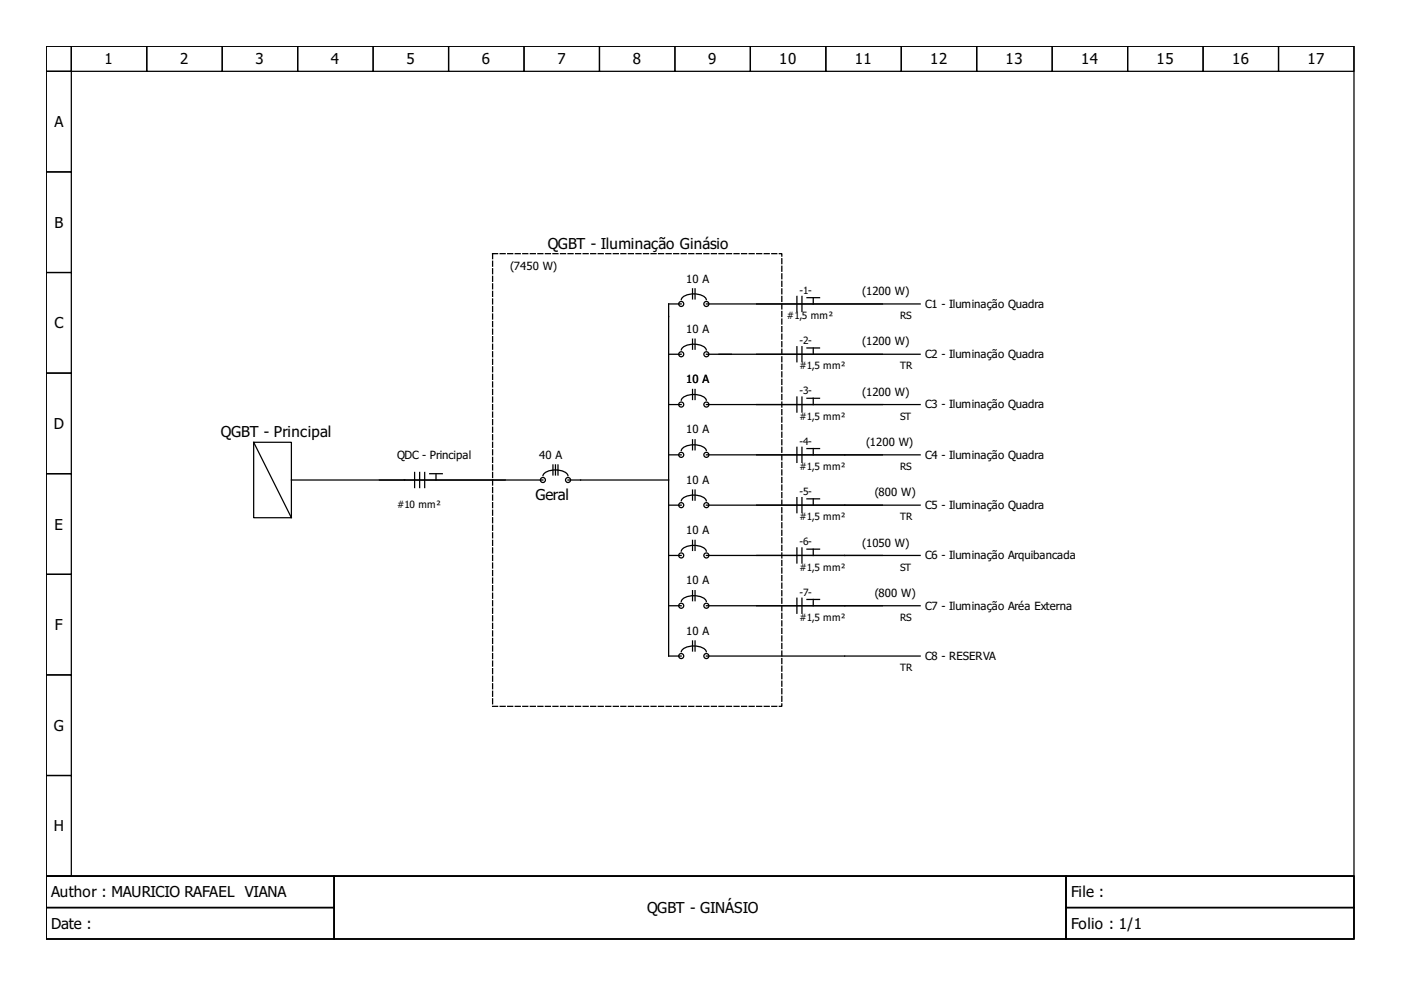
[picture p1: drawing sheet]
<svg xmlns="http://www.w3.org/2000/svg" width="297mm" height="210mm" viewBox="0 0 297 210" stroke-linecap="round" stroke-linejoin="round" font-family="sans-serif">
<g fill="none" stroke="#000" stroke-width=".27">
<path d="M9.8 9.8h277.3v176h-277.3zM9.8 9.8h5.3v5.3h-5.3zM9.8 15.1h5.3v21.4h-5.3zM15.1 9.8h16v5.3h-16zM31.1 9.8h16v5.3h-16zM47.1 9.8h16v5.3h-16zM63.1 9.8h16v5.3h-16zM79.1 9.8h16v5.3h-16zM95.1 9.8h16v5.3h-16zM111.1 9.8h16v5.3h-16zM127.1 9.8h16v5.3h-16zM143.1 9.8h16v5.3h-16z"/>
<path d="M159.1 9.8h16v5.3h-16zM175.1 9.8h16v5.3h-16zM191.1 9.8h16v5.3h-16zM207.1 9.8h16v5.3h-16zM223.1 9.8h16v5.3h-16zM239.1 9.8h16v5.3h-16zM255.1 9.8h16v5.3h-16zM271.1 9.8h16v5.3h-16zM9.8 36.5h5.3v21.3h-5.3zM9.8 57.8h5.3v21.3h-5.3zM9.8 79.1h5.3v21.3h-5.3zM141.8 75.1h2.6"/>
<path d="M144.4 64.4h-2.6v74.7h2.6M144.4 63.5a2.61 2.61 0 0 1 2.7-1.2 2.57 2.57 0 0 1 2.7 1.2M144.4 74.2a2.61 2.61 0 0 1 2.7-1.2 2.57 2.57 0 0 1 2.7 1.2M146.8 61.2v2.2M146.8 71.9v2.1M147.4 61.2v2.2M147.4 71.9v2.1M149.8 75.1h45.3M149.8 64.4h45.3M169 62.8v3.2M169 73.5v3.2M170 62.8v3.2"/>
<path d="M170 73.5v3.2M171.1 63.1h2.7M171.1 73.8h2.7M172.4 63.1v1.3M172.4 73.8v1.3M53.8 93.8h8v16h-8zM53.8 93.8l8 16M117.2 98.6v2.1M117.8 98.6v2.1M118.3 98.6v2.1M141.8 85.8h2.6M141.8 96.4h2.6"/>
<path d="M144.4 84.8a2.61 2.61 0 0 1 2.7-1.2 2.57 2.57 0 0 1 2.7 1.3M144.4 95.5a2.61 2.61 0 0 1 2.7-1.2 2.57 2.57 0 0 1 2.7 1.2M146.8 82.6v2.1M146.8 93.2v2.2M147.4 82.6v2.1M147.4 93.2v2.2M149.8 85.8h45.3M149.8 96.4h45.3M169 84.2v3.2M169 94.8v3.2M170 84.2v3.2M170 94.8v3.2"/>
<path d="M171.1 84.4h2.7M171.1 95.1h2.7M172.4 84.4v1.4M172.4 95.1v1.3M9.8 100.4h5.3v21.4h-5.3zM61.8 101.8h53.3M87.9 100.2v3.2M89 100.2v3.2M90 100.2v3.2M91.1 100.4h2.7M92.4 100.4v1.4M115.1 100.8a2.61 2.61 0 0 1 2.7-1.2 2.57 2.57 0 0 1 2.6 1.3"/>
<path d="M120.4 101.8h21.4M141.8 107.1h2.6M141.8 117.8h2.6M144.4 106.2a2.61 2.61 0 0 1 2.7-1.2 2.57 2.57 0 0 1 2.7 1.2M144.4 116.8a2.61 2.61 0 0 1 2.7-1.2 2.57 2.57 0 0 1 2.7 1.3M146.8 103.9v2.1M146.8 114.6v2.1M147.4 103.9v2.1M147.4 114.6v2.1M149.8 107.1h45.3M149.8 117.8h45.3M169 105.5v3.2"/>
<path d="M169 116.2v3.2M170 105.5v3.2M170 116.2v3.2M171.1 105.8h2.7M171.1 116.4h2.7M172.4 105.8v1.3M172.4 116.4v1.4M9.8 121.8h5.3v21.3h-5.3zM141.8 128.4h2.6M144.4 127.5a2.61 2.61 0 0 1 2.7-1.2 2.57 2.57 0 0 1 2.7 1.2M144.4 138.2a2.61 2.61 0 0 1 2.7-1.2 2.57 2.57 0 0 1 2.7 1.2M146.8 125.2v2.2"/>
<path d="M146.8 135.9v2.1M147.4 125.2v2.2M147.4 135.9v2.1M149.8 139.1h45.3M149.8 128.4h45.3M169 126.8v3.2M170 126.8v3.2M171.1 127.1h2.7M172.4 127.1v1.3M9.8 143.1h5.3v21.3h-5.3zM9.8 164.4h5.3v21.4h-5.3zM9.8 185.8h277.3v13.3h-277.3z"/>
<path d="M9.8 185.8h61v6.6h-61zM9.8 192.4h61v6.7h-61zM70.8 185.8h155.2v13.3h-155.2zM226 185.8h61.1v6.6h-61.1zM226 192.4h61.1v6.7h-61.1z"/>
<circle cx="144.4" cy="64.4" r=".53"/>
<circle cx="144.4" cy="75.1" r=".53"/>
<circle cx="149.8" cy="75.1" r=".53"/>
<circle cx="149.8" cy="64.4" r=".53"/>
<circle cx="144.4" cy="96.4" r=".53"/>
<circle cx="144.4" cy="85.8" r=".53"/>
<circle cx="149.8" cy="96.4" r=".53"/>
<circle cx="149.8" cy="85.8" r=".53"/>
<circle cx="115.1" cy="101.8" r=".53"/>
<circle cx="120.4" cy="101.8" r=".53"/>
<circle cx="144.4" cy="107.1" r=".53"/>
<circle cx="144.4" cy="117.8" r=".53"/>
<circle cx="149.8" cy="107.1" r=".53"/>
<circle cx="149.8" cy="117.8" r=".53"/>
<circle cx="144.4" cy="139.1" r=".53"/>
<circle cx="144.4" cy="128.4" r=".53"/>
<circle cx="149.8" cy="139.1" r=".53"/>
<circle cx="149.8" cy="128.4" r=".53"/>
</g>
<path d="M104.4 53.8h61.4v96h-61.4z" fill="none" stroke="#000" stroke-width=".27" stroke-dasharray="1.1 .5"/>
<g font-size="3.2">
<text x="22.2" y="13.7">1</text>
<text x="38.2" y="13.7">2</text>
<text x="54.2" y="13.7">3</text>
<text x="70.2" y="13.7">4</text>
<text x="86.2" y="13.7">5</text>
<text x="102.2" y="13.7">6</text>
<text x="118.2" y="13.7">7</text>
<text x="134.2" y="13.7">8</text>
<text x="150.2" y="13.7">9</text>
<text x="165.2" y="13.7">10</text>
<text x="181.2" y="13.7">11</text>
<text x="197.2" y="13.7">12</text>
<text x="213.2" y="13.7">13</text>
<text x="229.2" y="13.7">14</text>
<text x="245.2" y="13.7">15</text>
<text x="261.2" y="13.7">16</text>
<text x="277.2" y="13.7">17</text>
<text x="11.5" y="27">A</text>
<text x="11.5" y="48.3">B</text>
<text x="116.2" y="52.7">QGBT - Iluminação Ginásio</text>
<text x="11.5" y="69.6">C</text>
<text x="11.4" y="91">D</text>
<text x="46.8" y="92.7">QGBT - Principal</text>
<text x="113.5" y="106">Geral</text>
<text x="11.5" y="112.3">E</text>
<text x="11.7" y="133.6">F</text>
<text x="11.4" y="155">G</text>
<text x="11.4" y="176.3">H</text>
<text x="10.9" y="190.3">Author : MAURICIO RAFAEL VIANA</text>
<text x="227.1" y="190.3">File :</text>
<text x="10.9" y="197">Date :</text>
<text x="137.2" y="193.6">QGBT - GINÁSIO</text>
<text x="227.1" y="197">Folio : 1/1</text>
</g>
<g font-size="2.4">
<text x="108.2" y="57.2">(7450 W)</text>
<text x="145.5" y="59.9">10 A</text>
<text x="182.8" y="62.6">(1200 W)</text>
<text x="196.2" y="65.2">C1 - Iluminação Quadra</text>
<text x="145.5" y="70.6">10 A</text>
<text x="182.8" y="73.2">(1200 W)</text>
<text x="196.2" y="75.9">C2 - Iluminação Quadra</text>
<text x="145.5" y="81.2">10 A</text>
<text x="182.8" y="83.9">(1200 W)</text>
<text x="196.2" y="86.6">C3 - Iluminação Quadra</text>
<text x="145.5" y="91.9">10 A</text>
<text x="183.6" y="94.6">(1200 W)</text>
<text x="84.2" y="97.2">QDC - Principal</text>
<text x="114.3" y="97.2">40 A</text>
<text x="196.2" y="97.2">C4 - Iluminação Quadra</text>
<text x="145.5" y="102.6">10 A</text>
<text x="185.5" y="105.2">(800 W)</text>
<text x="196.2" y="107.9">C5 - Iluminação Quadra</text>
<text x="145.5" y="113.2">10 A</text>
<text x="182.8" y="115.9">(1050 W)</text>
<text x="196.2" y="118.6">C6 - Iluminação Arquibancada</text>
<text x="145.5" y="123.9">10 A</text>
<text x="185.5" y="126.6">(800 W)</text>
<text x="196.2" y="129.2">C7 - Iluminação Aréa Externa</text>
<text x="145.5" y="134.6">10 A</text>
<text x="196.2" y="139.9">C8 - RESERVA</text>
</g>
<g font-size="2.1">
<text x="169.5" y="62.3">-1-</text>
<text x="166.8" y="67.6">#1,5 mm²</text>
<text x="190.8" y="67.6">RS</text>
<text x="169.5" y="73">-2-</text>
<text x="169.5" y="83.6">-3-</text>
<text x="169.5" y="78.3">#1,5 mm²</text>
<text x="190.8" y="78.3">TR</text>
<text x="169.5" y="89">#1,5 mm²</text>
<text x="190.8" y="89">ST</text>
<text x="169.5" y="94.3">-4-</text>
<text x="169.5" y="99.6">#1,5 mm²</text>
<text x="190.8" y="99.6">RS</text>
<text x="84.2" y="107.6">#10 mm²</text>
<text x="169.5" y="105">-5-</text>
<text x="169.5" y="110.3">#1,5 mm²</text>
<text x="190.8" y="110.3">TR</text>
<text x="169.5" y="115.6">-6-</text>
<text x="169.5" y="121">#1,5 mm²</text>
<text x="190.8" y="121">ST</text>
<text x="169.5" y="126.3">-7-</text>
<text x="169.5" y="131.6">#1,5 mm²</text>
<text x="190.8" y="131.6">RS</text>
<text x="190.8" y="142.3">TR</text>
</g>
</svg>
